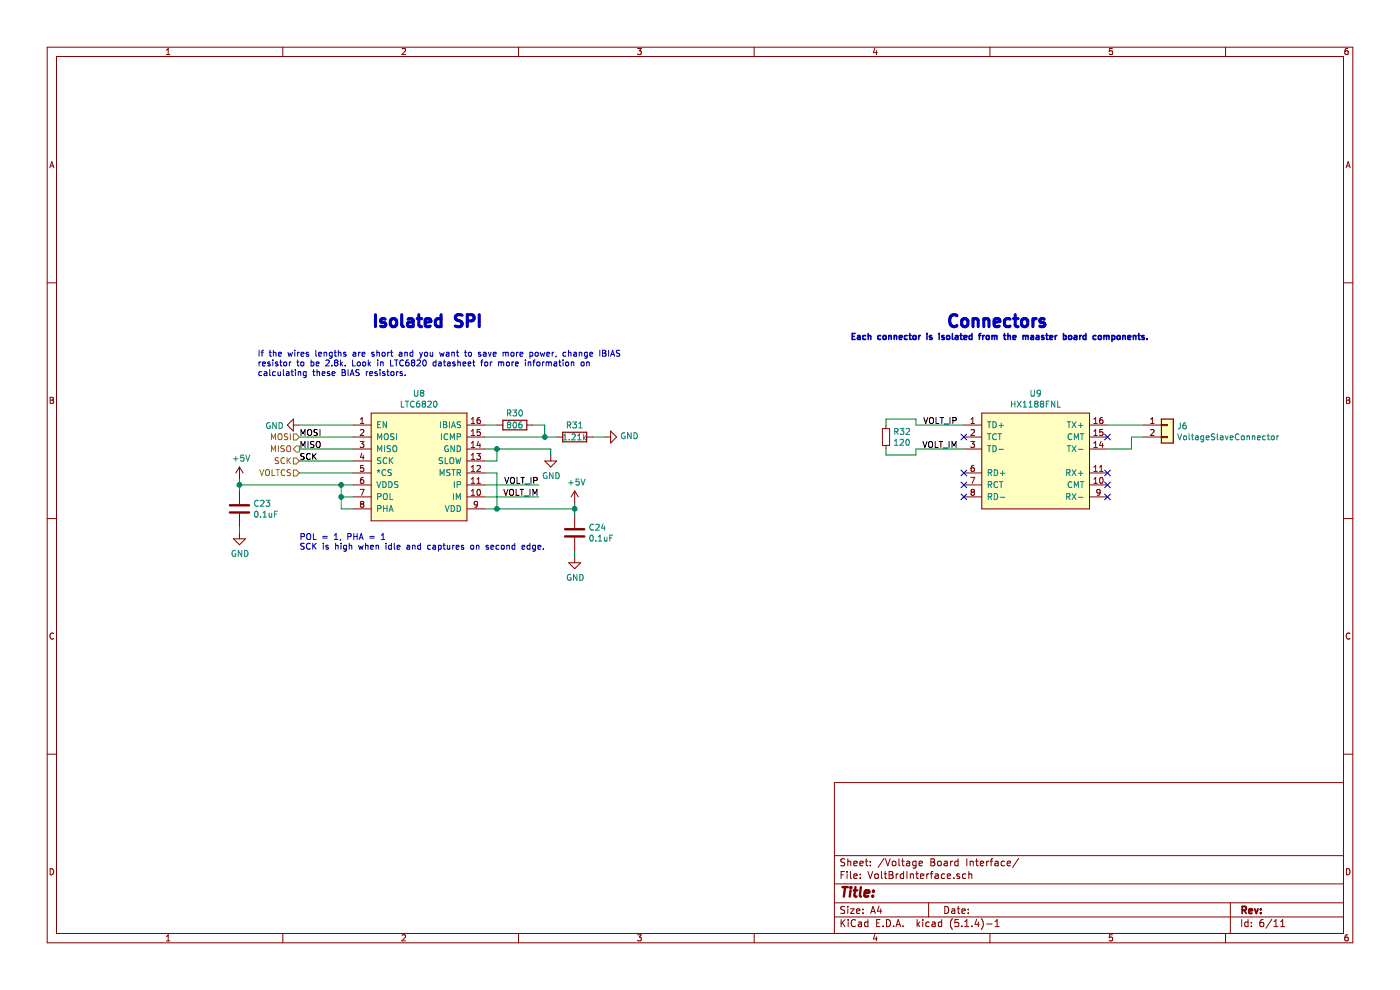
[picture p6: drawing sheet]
EESchema Schematic File Version 4
LIBS:BPSMaster-cache
EELAYER 30 0
EELAYER END
$Descr A4 11693 8268
encoding utf-8
Sheet 6 11
Title ""
Date ""
Rev ""
Comp ""
Comment1 ""
Comment2 ""
Comment3 ""
Comment4 ""
$EndDescr
$Comp
L BPSMaster-rescue:LTC6820-utsvt-bps U?
U 1 1
P 3500 3450
AR Path="/5C4C7509/5D76E531" Ref="U?"  Part="1" 
AR Path="/5D766247/5D76E531" Ref="U8"  Part="1" 
F 0 "U8" H 3500 3615 50  0000 C CNN
F 1 "LTC6820" H 3500 3524 50  0000 C CNN
F 2 "Package_SO:MSOP-16_3x4mm_P0.5mm" H 3500 3450 50  0001 C CNN
F 3 "" H 3500 3450 50  0001 C CNN
	1    3500 3450
	1    0    0    -1  
$EndComp
Text HLabel 2500 3650 0    50   Input ~ 0
MOSI
Text HLabel 2500 3750 0    50   Output ~ 0
MISO
Text HLabel 2500 3850 0    50   Input ~ 0
SCK
Text HLabel 2500 3950 0    50   Input ~ 0
VOLTCS
$Comp
L power:GND #PWR?
U 1 1
P 4600 3800
AR Path="/5C4C7509/5D76E53B" Ref="#PWR?"  Part="1" 
AR Path="/5D766247/5D76E53B" Ref="#PWR052"  Part="1" 
F 0 "#PWR052" H 4600 3550 50  0001 C CNN
F 1 "GND" H 4605 3627 50  0000 C CNN
F 2 "" H 4600 3800 50  0001 C CNN
F 3 "" H 4600 3800 50  0001 C CNN
	1    4600 3800
	1    0    0    -1  
$EndComp
Wire Wire Line
	4600 3800 4600 3750
Wire Wire Line
	4600 3750 4150 3750
$Comp
L power:GND #PWR?
U 1 1
P 2500 3550
AR Path="/5C4C7509/5D76E546" Ref="#PWR?"  Part="1" 
AR Path="/5D766247/5D76E546" Ref="#PWR050"  Part="1" 
F 0 "#PWR050" H 2500 3300 50  0001 C CNN
F 1 "GND" V 2505 3422 50  0000 R CNN
F 2 "" H 2500 3550 50  0001 C CNN
F 3 "" H 2500 3550 50  0001 C CNN
	1    2500 3550
	0    1    1    0   
$EndComp
Wire Wire Line
	4800 4200 4800 4250
Wire Wire Line
	4800 4250 4150 4250
Connection ~ 4800 4250
$Comp
L Device:C C?
U 1 1
P 2000 4250
AR Path="/5C4C7509/5D76E54F" Ref="C?"  Part="1" 
AR Path="/5D766247/5D76E54F" Ref="C23"  Part="1" 
F 0 "C23" H 2115 4296 50  0000 L CNN
F 1 "0.1uF" H 2115 4205 50  0000 L CNN
F 2 "Capacitor_SMD:C_0805_2012Metric" H 2038 4100 50  0001 C CNN
F 3 "~" H 2000 4250 50  0001 C CNN
	1    2000 4250
	1    0    0    -1  
$EndComp
Wire Wire Line
	2000 4100 2000 4050
$Comp
L power:GND #PWR?
U 1 1
P 2000 4450
AR Path="/5C4C7509/5D76E556" Ref="#PWR?"  Part="1" 
AR Path="/5D766247/5D76E556" Ref="#PWR055"  Part="1" 
F 0 "#PWR055" H 2000 4200 50  0001 C CNN
F 1 "GND" H 2005 4277 50  0000 C CNN
F 2 "" H 2000 4450 50  0001 C CNN
F 3 "" H 2000 4450 50  0001 C CNN
	1    2000 4450
	1    0    0    -1  
$EndComp
Wire Wire Line
	2000 4450 2000 4400
Wire Wire Line
	2500 3550 2950 3550
Wire Wire Line
	2500 3650 2950 3650
Wire Wire Line
	2500 3750 2950 3750
Wire Wire Line
	2500 3850 2950 3850
Wire Wire Line
	2500 3950 2950 3950
Text Notes 2500 4600 0    50   ~ 0
POL = 1, PHA = 1\nSCK is high when idle and captures on second edge.
Wire Wire Line
	4050 3950 4150 3950
Wire Wire Line
	4150 3950 4150 4250
Connection ~ 4150 4250
Wire Wire Line
	4150 4250 4050 4250
Wire Wire Line
	4050 4150 4500 4150
Wire Wire Line
	4050 4050 4500 4050
Wire Wire Line
	4050 3850 4150 3850
Wire Wire Line
	4150 3850 4150 3750
Connection ~ 4150 3750
Wire Wire Line
	4150 3750 4050 3750
Text Label 4500 4050 2    50   ~ 0
VOLT_IP
Text Label 4500 4150 2    50   ~ 0
VOLT_IM
$Comp
L Device:C C?
U 1 1
P 4800 4450
AR Path="/5C4C7509/5D76E56F" Ref="C?"  Part="1" 
AR Path="/5D766247/5D76E56F" Ref="C24"  Part="1" 
F 0 "C24" H 4915 4496 50  0000 L CNN
F 1 "0.1uF" H 4915 4405 50  0000 L CNN
F 2 "Capacitor_SMD:C_0805_2012Metric" H 4838 4300 50  0001 C CNN
F 3 "~" H 4800 4450 50  0001 C CNN
	1    4800 4450
	1    0    0    -1  
$EndComp
$Comp
L power:GND #PWR?
U 1 1
P 4800 4650
AR Path="/5C4C7509/5D76E575" Ref="#PWR?"  Part="1" 
AR Path="/5D766247/5D76E575" Ref="#PWR056"  Part="1" 
F 0 "#PWR056" H 4800 4400 50  0001 C CNN
F 1 "GND" H 4805 4477 50  0000 C CNN
F 2 "" H 4800 4650 50  0001 C CNN
F 3 "" H 4800 4650 50  0001 C CNN
	1    4800 4650
	1    0    0    -1  
$EndComp
Wire Wire Line
	4800 4650 4800 4600
Wire Wire Line
	4800 4300 4800 4250
$Comp
L Device:R R?
U 1 1
P 4300 3550
AR Path="/5C4C7509/5D76E57D" Ref="R?"  Part="1" 
AR Path="/5D766247/5D76E57D" Ref="R30"  Part="1" 
F 0 "R30" V 4200 3550 50  0000 C CNN
F 1 "806" V 4300 3550 50  0000 C CNN
F 2 "Resistor_SMD:R_0805_2012Metric" V 4230 3550 50  0001 C CNN
F 3 "~" H 4300 3550 50  0001 C CNN
	1    4300 3550
	0    1    1    0   
$EndComp
Wire Wire Line
	4050 3550 4150 3550
Wire Wire Line
	4450 3550 4550 3550
Wire Wire Line
	4550 3550 4550 3650
Wire Wire Line
	4550 3650 4050 3650
$Comp
L Device:R R?
U 1 1
P 4800 3650
AR Path="/5C4C7509/5D76E587" Ref="R?"  Part="1" 
AR Path="/5D766247/5D76E587" Ref="R31"  Part="1" 
F 0 "R31" V 4700 3650 50  0000 C CNN
F 1 "1.21k" V 4800 3650 50  0000 C CNN
F 2 "Resistor_SMD:R_0805_2012Metric" V 4730 3650 50  0001 C CNN
F 3 "~" H 4800 3650 50  0001 C CNN
	1    4800 3650
	0    1    1    0   
$EndComp
Wire Wire Line
	4650 3650 4550 3650
Connection ~ 4550 3650
$Comp
L power:GND #PWR?
U 1 1
P 5050 3650
AR Path="/5C4C7509/5D76E58F" Ref="#PWR?"  Part="1" 
AR Path="/5D766247/5D76E58F" Ref="#PWR051"  Part="1" 
F 0 "#PWR051" H 5050 3400 50  0001 C CNN
F 1 "GND" V 5055 3522 50  0000 R CNN
F 2 "" H 5050 3650 50  0001 C CNN
F 3 "" H 5050 3650 50  0001 C CNN
	1    5050 3650
	0    -1   -1   0   
$EndComp
Wire Wire Line
	5050 3650 4950 3650
Text Notes 2150 3150 0    50   ~ 0
If the wires lengths are short and you want to save more power, change IBIAS\nresistor to be 2.8k. Look in LTC6820 datasheet for more information on\ncalculating these BIAS resistors.
$Comp
L BPSMaster-rescue:HX1188FNL-utsvt-bps U?
U 1 1
P 8650 3450
AR Path="/5C4C7509/5D76E597" Ref="U?"  Part="1" 
AR Path="/5D766247/5D76E597" Ref="U9"  Part="1" 
F 0 "U9" H 8650 3615 50  0000 C CNN
F 1 "HX1188FNL" H 8650 3524 50  0000 C CNN
F 2 "UTSVT_BPS:HXXXX" H 8650 3450 50  0001 C CNN
F 3 "" H 8650 3450 50  0001 C CNN
	1    8650 3450
	1    0    0    -1  
$EndComp
$Comp
L Connector_Generic:Conn_01x02 J?
U 1 1
P 9750 3550
AR Path="/5C4C7509/5D76E59D" Ref="J?"  Part="1" 
AR Path="/5D766247/5D76E59D" Ref="J6"  Part="1" 
F 0 "J6" H 9829 3542 50  0000 L CNN
F 1 "VoltageSlaveConnector" H 9829 3451 50  0000 L CNN
F 2 "UTSVT_Connectors:Molex_MicroFit3.0_1x2xP3.00mm_PolarizingPeg_Vertical" H 9750 3550 50  0001 C CNN
F 3 "~" H 9750 3550 50  0001 C CNN
	1    9750 3550
	1    0    0    -1  
$EndComp
Text Label 8000 3550 2    50   ~ 0
VOLT_IP
Text Label 8000 3750 2    50   ~ 0
VOLT_IM
Text Label 2500 3650 0    50   ~ 0
MOSI
Text Label 2500 3750 0    50   ~ 0
MISO
Text Label 2500 3850 0    50   ~ 0
SCK
Text Notes 7900 2750 0    100  ~ 20
Connectors
Text Notes 7100 2850 0    50   ~ 10
Each connector is isolated from the maaster board components.
Text Notes 3100 2750 0    100  ~ 20
Isolated SPI
$Comp
L power:+5V #PWR?
U 1 1
P 4800 4200
AR Path="/5C4C7509/5D76E5AC" Ref="#PWR?"  Part="1" 
AR Path="/5D766247/5D76E5AC" Ref="#PWR054"  Part="1" 
F 0 "#PWR054" H 4800 4050 50  0001 C CNN
F 1 "+5V" H 4815 4373 50  0000 C CNN
F 2 "" H 4800 4200 50  0001 C CNN
F 3 "" H 4800 4200 50  0001 C CNN
	1    4800 4200
	1    0    0    -1  
$EndComp
NoConn ~ 9250 3650
NoConn ~ 9250 4050
Wire Wire Line
	9250 3550 9550 3550
Wire Wire Line
	9250 3750 9450 3750
Wire Wire Line
	9450 3750 9450 3650
Wire Wire Line
	9450 3650 9550 3650
NoConn ~ 9250 3950
NoConn ~ 9250 4150
NoConn ~ 8050 3950
NoConn ~ 8050 4050
NoConn ~ 8050 4150
NoConn ~ 8050 3650
Wire Wire Line
	2000 4050 2850 4050
Wire Wire Line
	2950 4150 2850 4150
Wire Wire Line
	2850 4150 2850 4250
Wire Wire Line
	2850 4250 2950 4250
$Comp
L Device:R_Small R?
U 1 1
P 7400 3650
AR Path="/5C4C7509/5D76E5C3" Ref="R?"  Part="1" 
AR Path="/5D766247/5D76E5C3" Ref="R32"  Part="1" 
F 0 "R32" H 7459 3696 50  0000 L CNN
F 1 "120" H 7459 3605 50  0000 L CNN
F 2 "Resistor_SMD:R_0805_2012Metric" H 7400 3650 50  0001 C CNN
F 3 "~" H 7400 3650 50  0001 C CNN
	1    7400 3650
	1    0    0    -1  
$EndComp
Wire Wire Line
	8050 3750 7650 3750
Wire Wire Line
	7650 3750 7650 3800
Wire Wire Line
	7650 3800 7400 3800
Wire Wire Line
	7400 3800 7400 3750
Wire Wire Line
	7400 3550 7400 3500
Wire Wire Line
	7400 3500 7650 3500
Wire Wire Line
	7650 3500 7650 3550
Wire Wire Line
	7650 3550 8050 3550
$Comp
L power:+5V #PWR?
U 1 1
P 2000 4000
AR Path="/5C4C7509/5D76E5D1" Ref="#PWR?"  Part="1" 
AR Path="/5D766247/5D76E5D1" Ref="#PWR053"  Part="1" 
F 0 "#PWR053" H 2000 3850 50  0001 C CNN
F 1 "+5V" H 2015 4173 50  0000 C CNN
F 2 "" H 2000 4000 50  0001 C CNN
F 3 "" H 2000 4000 50  0001 C CNN
	1    2000 4000
	1    0    0    -1  
$EndComp
Wire Wire Line
	2000 4000 2000 4050
Connection ~ 2000 4050
Wire Wire Line
	2850 4150 2850 4050
Connection ~ 2850 4150
Connection ~ 2850 4050
Wire Wire Line
	2850 4050 2950 4050
$EndSCHEMATC
